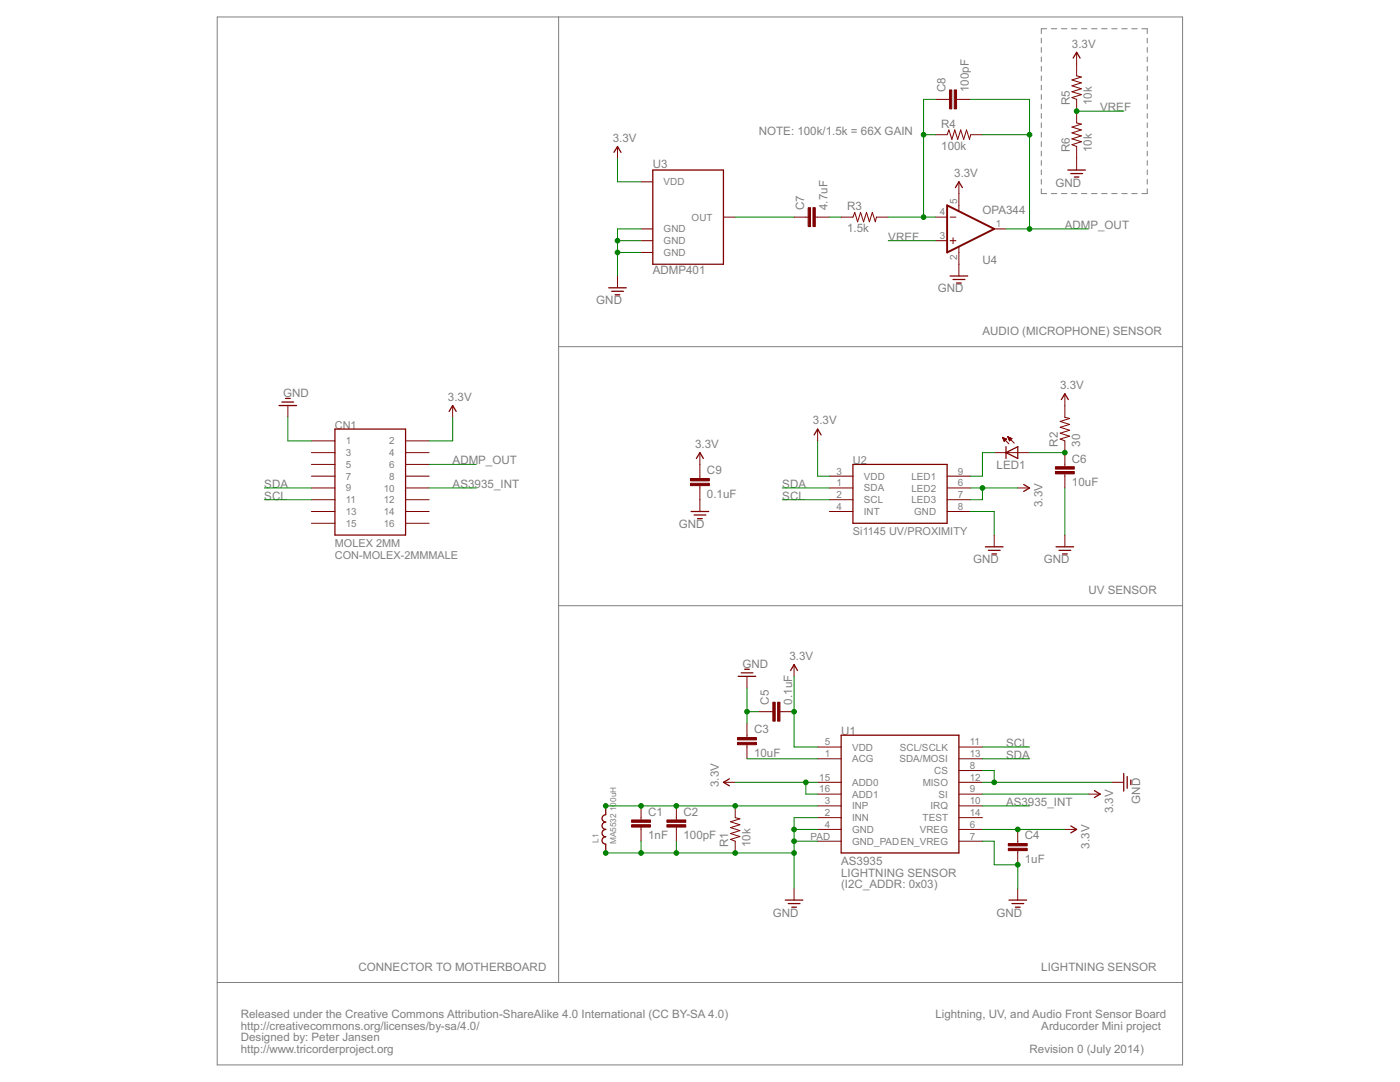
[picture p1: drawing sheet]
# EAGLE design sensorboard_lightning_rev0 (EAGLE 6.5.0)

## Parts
C1  1nF  CAP0603  [0603]
C2  100pF  CAP0603  [0603]
C3  10uF  CAP0603  [0603]
C4  1uF  CAP0603  [0603]
C5  0.1uF  CAP0603  [0603]
C6  10uF  CAP0603  [0603]
C7  4.7uF  CAP0603  [0603]
C8  100pF  CAP0603  [0603]
C9  0.1uF  CAP0603  [0603]
CN1  CON-MOLEX-2MMMALE  [MOLEX-0877591650]
L1  MA5532 100uH  INDUCTOR  [MA5532-AE]
LED1  LED1206  [LED-1206]
R1  10k  RESISTOR0603  [0603]
R2  30  RESISTOR0603  [0603]
R3  1.5k  RESISTOR0603  [0603]
R4  100k  RESISTOR0603  [0603]
R5  10k  RESISTOR0603  [0603]
R6  10k  RESISTOR0603  [0603]
U1  AS3935  [16LD_MLPQ-(4X4MM)]
U2  SI1145  [SI1145]
U3  ADMP401  [ADMP401]
U4  OPA344  [SOT23-5]

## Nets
3.3V: C4.1 C5.2 C9.1 CN1.2 R2.2 R5.2 U1.5(VDD) U1.6(VREG) U1.9(SI) U1.15(ADD0) U1.16(ADD1) U2.3(VDD) U2.6(LED2) U2.7(LED3) U3.5(VDD) U4.5(V+)
ADMP_OUT: C8.2 CN1.6 R4.2 U4.1(OUT)
AS3935_INT: CN1.10 U1.10(IRQ)
GND: C1.2 C2.2 C3.1 C4.2 C5.1 C6.2 C9.2 CN1.1 L1.2 R1.1 R6.1 U1.2(INN) U1.4(GND) U1.7(EN_VREG) U1.8(CS) U1.12(MISO) U1.PAD(GND_PAD) U2.8(GND) U3.2(GND) U3.4(GND) U3.6(GND) U4.2(V-)
N$1: LED1.C U2.9(LED1)
N$2: C3.2 U1.1(ACG)
N$3: C6.1 LED1.A R2.1
N$11: C1.1 C2.1 L1.1 R1.2 U1.3(INP)
N$51: C7.2 R3.1
N$52: C8.1 R3.2 R4.1 U4.4(-IN)
N$55: C7.1 U3.1(OUT)
SCL: CN1.11 U1.11(SCL/SCLK) U2.2(SCL)
SDA: CN1.9 U1.13(SDA/MOSI) U2.1(SDA)
VREF: R5.1 R6.2 U4.3(+IN)
Unconnected: CN1.3 CN1.4 CN1.5 CN1.7 CN1.8 CN1.12 CN1.13 CN1.14 CN1.15 CN1.16 U1.14(TEST) U2.4(INT)

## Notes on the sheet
- NOTE: 100k/1.5k = 66X GAIN
- AUDIO (MICROPHONE) SENSOR
- UV SENSOR
- (I2C_ADDR: 0x03)
- CONNECTOR TO MOTHERBOARD | LIGHTNING SENSOR
- Released under the Creative Commons Attribution-ShareAlike 4.0 International (CC BY-SA 4.0) | Lightning, UV, and Audio Front Sensor Board
- http://creativecommons.org/licenses/by-sa/4.0/ | Arducorder Mini project
- Designed by: Peter Jansen
- http://www.tricorderproject.org | Revision 0 (July 2014)

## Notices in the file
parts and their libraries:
SparkFun-Sensors: Licensing: CC v3.0 Share-Alike You are welcome to use this library for commercial purposes.
SparkFun-LED: Licensing: Creative Commons ShareAlike 4.0 International - https://creativecommons.org/licenses/by-sa/4.0
